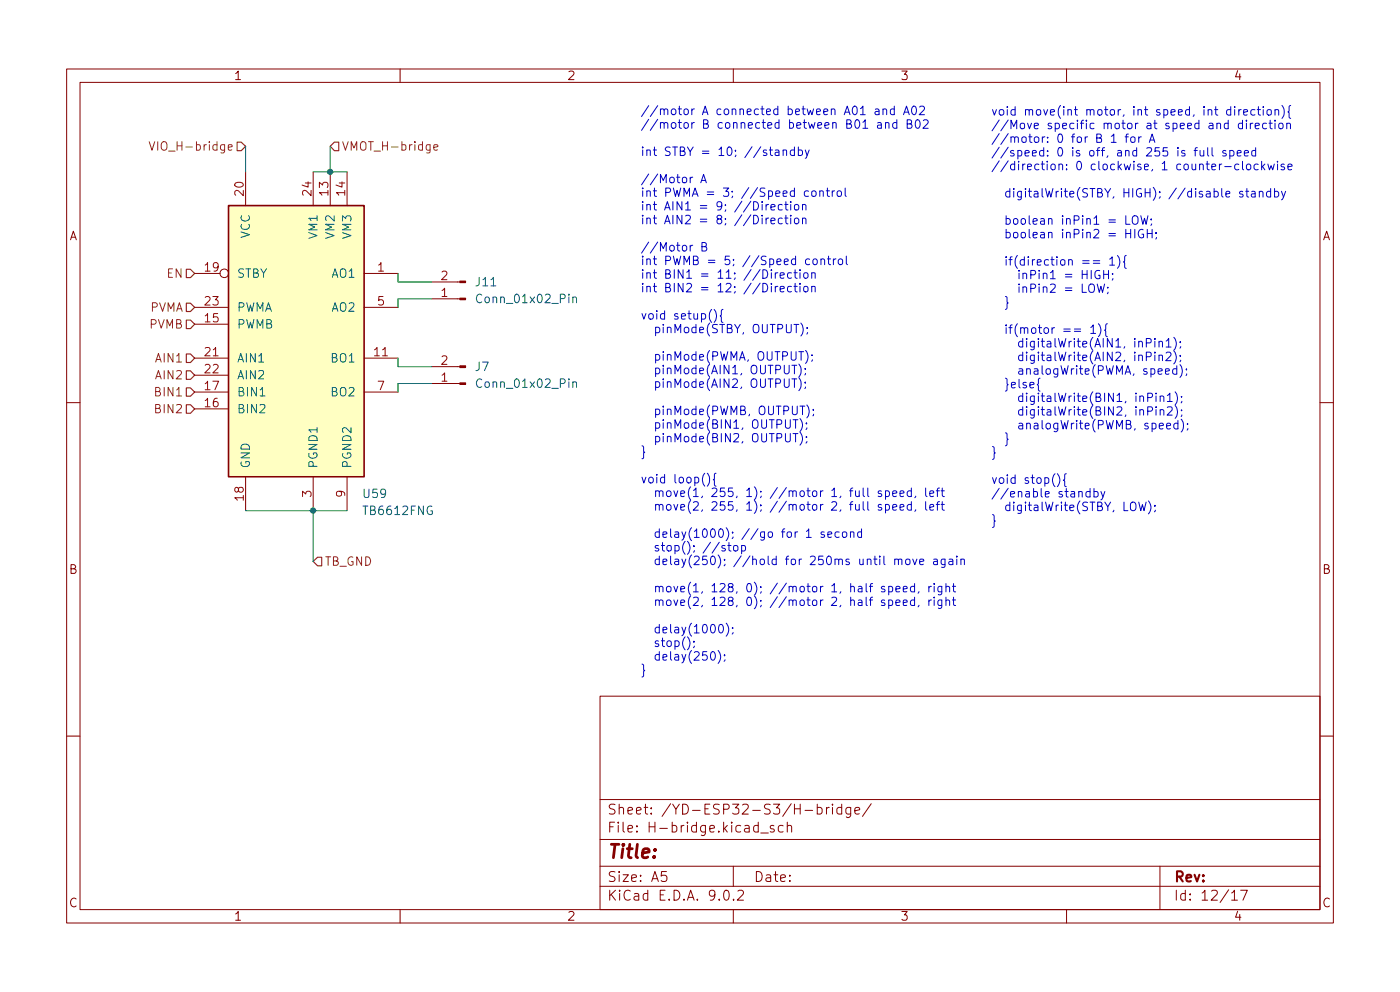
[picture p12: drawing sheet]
(kicad_sch
 (version 20250114)
 (generator "eeschema")
 (generator_version "9.0")
 (paper "A5")
 (lib_symbols
  (symbol "Connector:Conn_01x02_Pin"
   (pin_names
    (offset 1.016) (hide yes)) (exclude_from_sim no) (in_bom yes) (on_board yes)
   (property "Reference" "J" (at 0 2.54 0) (effects (font (size 1.27 1.27))))
   (property "Value" "Conn_01x02_Pin" (at 0 -5.08 0) (effects (font (size 1.27 1.27))))
   (property "Footprint" "" (at 0 0 0) (effects (font (size 1.27 1.27)) (hide yes)))
   (property "Datasheet" "~" (at 0 0 0) (effects (font (size 1.27 1.27)) (hide yes)))
   (property "Description" "Generic connector, single row, 01x02, script generated" (at 0 0 0) (effects (font (size 1.27 1.27)) (hide yes)))
   (property "ki_locked" "" (at 0 0 0) (effects (font (size 1.27 1.27))))
   (symbol "Conn_01x02_Pin_1_1"
    (rectangle (start 0.8636 0.127) (end 0 -0.127) (stroke (width 0.1524) (type default)) (fill (type outline)))
    (rectangle (start 0.8636 -2.413) (end 0 -2.667) (stroke (width 0.1524) (type default)) (fill (type outline)))
    (polyline (pts (xy 1.27 0) (xy 0.8636 0)) (stroke (width 0.1524) (type default)) (fill (type none)))
    (polyline (pts (xy 1.27 -2.54) (xy 0.8636 -2.54)) (stroke (width 0.1524) (type default)) (fill (type none)))
    (pin passive line (at 5.08 0 180) (length 3.81) (name "Pin_1" (effects (font (size 1.27 1.27)))) (number "1" (effects (font (size 1.27 1.27)))))
    (pin passive line (at 5.08 -2.54 180) (length 3.81) (name "Pin_2" (effects (font (size 1.27 1.27)))) (number "2" (effects (font (size 1.27 1.27))))))
   (embedded_fonts no))
  (symbol "Driver_Motor:TB6612FNG"
   (pin_names
    (offset 1.016)) (exclude_from_sim no) (in_bom yes) (on_board yes)
   (property "Reference" "U" (at 11.43 17.78 0) (effects (font (size 1.27 1.27)) (justify left)))
   (property "Value" "TB6612FNG" (at 11.43 15.24 0) (effects (font (size 1.27 1.27)) (justify left)))
   (property "Footprint" "Package_SO:SSOP-24_5.3x8.2mm_P0.65mm" (at 33.02 -22.86 0) (effects (font (size 1.27 1.27)) (hide yes)))
   (property "Datasheet" "https://toshiba.semicon-storage.com/us/product/linear/motordriver/detail.TB6612FNG.html" (at 11.43 15.24 0) (effects (font (size 1.27 1.27)) (hide yes)))
   (property "Description" "Driver IC for Dual DC motor, SSOP-24" (at 0 0 0) (effects (font (size 1.27 1.27)) (hide yes)))
   (symbol "TB6612FNG_0_1"
    (rectangle (start -10.16 20.32) (end 10.16 -20.32) (stroke (width 0.254) (type default)) (fill (type background))))
   (symbol "TB6612FNG_1_1"
    (pin input inverted (at -15.24 10.16 0) (length 5.08) (name "STBY" (effects (font (size 1.27 1.27)))) (number "19" (effects (font (size 1.27 1.27)))))
    (pin input line (at -15.24 5.08 0) (length 5.08) (name "PWMA" (effects (font (size 1.27 1.27)))) (number "23" (effects (font (size 1.27 1.27)))))
    (pin input line (at -15.24 2.54 0) (length 5.08) (name "PWMB" (effects (font (size 1.27 1.27)))) (number "15" (effects (font (size 1.27 1.27)))))
    (pin input line (at -15.24 -2.54 0) (length 5.08) (name "AIN1" (effects (font (size 1.27 1.27)))) (number "21" (effects (font (size 1.27 1.27)))))
    (pin input line (at -15.24 -5.08 0) (length 5.08) (name "AIN2" (effects (font (size 1.27 1.27)))) (number "22" (effects (font (size 1.27 1.27)))))
    (pin input line (at -15.24 -7.62 0) (length 5.08) (name "BIN1" (effects (font (size 1.27 1.27)))) (number "17" (effects (font (size 1.27 1.27)))))
    (pin input line (at -15.24 -10.16 0) (length 5.08) (name "BIN2" (effects (font (size 1.27 1.27)))) (number "16" (effects (font (size 1.27 1.27)))))
    (pin power_in line (at -7.62 25.4 270) (length 5.08) (name "VCC" (effects (font (size 1.27 1.27)))) (number "20" (effects (font (size 1.27 1.27)))))
    (pin power_in line (at -7.62 -25.4 90) (length 5.08) (name "GND" (effects (font (size 1.27 1.27)))) (number "18" (effects (font (size 1.27 1.27)))))
    (pin power_in line (at 2.54 25.4 270) (length 5.08) (name "VM1" (effects (font (size 1.27 1.27)))) (number "24" (effects (font (size 1.27 1.27)))))
    (pin power_in line (at 2.54 -25.4 90) (length 5.08) (name "PGND1" (effects (font (size 1.27 1.27)))) (number "3" (effects (font (size 1.27 1.27)))))
    (pin passive line (at 2.54 -25.4 90) (length 5.08) (hide yes) (name "PGND1" (effects (font (size 1.27 1.27)))) (number "4" (effects (font (size 1.27 1.27)))))
    (pin power_in line (at 5.08 25.4 270) (length 5.08) (name "VM2" (effects (font (size 1.27 1.27)))) (number "13" (effects (font (size 1.27 1.27)))))
    (pin power_in line (at 7.62 25.4 270) (length 5.08) (name "VM3" (effects (font (size 1.27 1.27)))) (number "14" (effects (font (size 1.27 1.27)))))
    (pin passive line (at 7.62 -25.4 90) (length 5.08) (hide yes) (name "PGND2" (effects (font (size 1.27 1.27)))) (number "10" (effects (font (size 1.27 1.27)))))
    (pin power_in line (at 7.62 -25.4 90) (length 5.08) (name "PGND2" (effects (font (size 1.27 1.27)))) (number "9" (effects (font (size 1.27 1.27)))))
    (pin output line (at 15.24 10.16 180) (length 5.08) (name "AO1" (effects (font (size 1.27 1.27)))) (number "1" (effects (font (size 1.27 1.27)))))
    (pin passive line (at 15.24 10.16 180) (length 5.08) (hide yes) (name "AO1" (effects (font (size 1.27 1.27)))) (number "2" (effects (font (size 1.27 1.27)))))
    (pin output line (at 15.24 5.08 180) (length 5.08) (name "AO2" (effects (font (size 1.27 1.27)))) (number "5" (effects (font (size 1.27 1.27)))))
    (pin passive line (at 15.24 5.08 180) (length 5.08) (hide yes) (name "AO2" (effects (font (size 1.27 1.27)))) (number "6" (effects (font (size 1.27 1.27)))))
    (pin output line (at 15.24 -2.54 180) (length 5.08) (name "BO1" (effects (font (size 1.27 1.27)))) (number "11" (effects (font (size 1.27 1.27)))))
    (pin passive line (at 15.24 -2.54 180) (length 5.08) (hide yes) (name "BO1" (effects (font (size 1.27 1.27)))) (number "12" (effects (font (size 1.27 1.27)))))
    (pin output line (at 15.24 -7.62 180) (length 5.08) (name "BO2" (effects (font (size 1.27 1.27)))) (number "7" (effects (font (size 1.27 1.27)))))
    (pin passive line (at 15.24 -7.62 180) (length 5.08) (hide yes) (name "BO2" (effects (font (size 1.27 1.27)))) (number "8" (effects (font (size 1.27 1.27))))))
   (embedded_fonts no)))
 (text "\nvoid move(int motor, int speed, int direction){\n//Move specific motor at speed and direction\n//motor: 0 for B 1 for A\n//speed: 0 is off, and 255 is full speed\n//direction: 0 clockwise, 1 counter-clockwise\n\n  digitalWrite(STBY, HIGH); //disable standby\n\n  boolean inPin1 = LOW;\n  boolean inPin2 = HIGH;\n\n  if(direction == 1){\n    inPin1 = HIGH;\n    inPin2 = LOW;\n  }\n\n  if(motor == 1){\n    digitalWrite(AIN1, inPin1);\n    digitalWrite(AIN2, inPin2);\n    analogWrite(PWMA, speed);\n  }else{\n    digitalWrite(BIN1, inPin1);\n    digitalWrite(BIN2, inPin2);\n    analogWrite(PWMB, speed);\n  }\n}\n\nvoid stop(){\n//enable standby  \n  digitalWrite(STBY, LOW); \n}"
  (exclude_from_sim no)
  (at 148.59 46.228 0)
  (effects (font (size 1.27 1.27)) (justify left)))
 (text "//motor A connected between A01 and A02\n//motor B connected between B01 and B02\n\nint STBY = 10; //standby\n\n//Motor A\nint PWMA = 3; //Speed control \nint AIN1 = 9; //Direction\nint AIN2 = 8; //Direction\n\n//Motor B\nint PWMB = 5; //Speed control\nint BIN1 = 11; //Direction\nint BIN2 = 12; //Direction\n\nvoid setup(){\n  pinMode(STBY, OUTPUT);\n\n  pinMode(PWMA, OUTPUT);\n  pinMode(AIN1, OUTPUT);\n  pinMode(AIN2, OUTPUT);\n\n  pinMode(PWMB, OUTPUT);\n  pinMode(BIN1, OUTPUT);\n  pinMode(BIN2, OUTPUT);\n}\n\nvoid loop(){\n  move(1, 255, 1); //motor 1, full speed, left\n  move(2, 255, 1); //motor 2, full speed, left\n\n  delay(1000); //go for 1 second\n  stop(); //stop\n  delay(250); //hold for 250ms until move again\n\n  move(1, 128, 0); //motor 1, half speed, right\n  move(2, 128, 0); //motor 2, half speed, right\n\n  delay(1000);\n  stop();\n  delay(250);\n}\n\n"
  (exclude_from_sim no)
  (at 96.012 59.436 0)
  (effects (font (size 1.27 1.27)) (justify left)))
 (junction
  (at 49.53 25.4)
  (diameter 0)
  (color 0 0 0 0))
 (junction
  (at 46.99 76.2)
  (diameter 0)
  (color 0 0 0 0))
 (wire
  (pts (xy 49.53 25.4) (xy 52.07 25.4))
  (stroke (width 0) (type default)))
 (wire
  (pts (xy 49.53 21.59) (xy 49.53 25.4))
  (stroke (width 0) (type default)))
 (wire
  (pts (xy 46.99 25.4) (xy 49.53 25.4))
  (stroke (width 0) (type default)))
 (wire
  (pts (xy 59.69 54.61) (xy 64.77 54.61))
  (stroke (width 0) (type default)))
 (wire
  (pts (xy 59.69 53.34) (xy 59.69 54.61))
  (stroke (width 0) (type default)))
 (wire
  (pts (xy 59.69 40.64) (xy 59.69 41.91))
  (stroke (width 0) (type default)))
 (wire
  (pts (xy 59.69 58.42) (xy 59.69 57.15))
  (stroke (width 0) (type default)))
 (wire
  (pts (xy 59.69 44.45) (xy 59.69 45.72))
  (stroke (width 0) (type default)))
 (wire
  (pts (xy 59.69 57.15) (xy 64.77 57.15))
  (stroke (width 0) (type default)))
 (wire
  (pts (xy 64.77 44.45) (xy 59.69 44.45))
  (stroke (width 0) (type default)))
 (wire
  (pts (xy 36.83 21.59) (xy 36.83 25.4))
  (stroke (width 0) (type default)))
 (wire
  (pts (xy 46.99 76.2) (xy 52.07 76.2))
  (stroke (width 0) (type default)))
 (wire
  (pts (xy 46.99 76.2) (xy 46.99 83.82))
  (stroke (width 0) (type default)))
 (wire
  (pts (xy 36.83 76.2) (xy 46.99 76.2))
  (stroke (width 0) (type default)))
 (wire
  (pts (xy 59.69 41.91) (xy 64.77 41.91))
  (stroke (width 0) (type default)))
 (hierarchical_label "AIN2"
  (shape input)
  (at 29.21 55.88 180)
  (effects (font (size 1.27 1.27)) (justify right)))
 (hierarchical_label "BIN1"
  (shape input)
  (at 29.21 58.42 180)
  (effects (font (size 1.27 1.27)) (justify right)))
 (hierarchical_label "PVMA"
  (shape input)
  (at 29.21 45.72 180)
  (effects (font (size 1.27 1.27)) (justify right)))
 (hierarchical_label "TB_GND"
  (shape input)
  (at 46.99 83.82 0)
  (effects (font (size 1.27 1.27)) (justify left)))
 (hierarchical_label "PVMB"
  (shape input)
  (at 29.21 48.26 180)
  (effects (font (size 1.27 1.27)) (justify right)))
 (hierarchical_label "VIO_H-bridge"
  (shape input)
  (at 36.83 21.59 180)
  (effects (font (size 1.27 1.27)) (justify right)))
 (hierarchical_label "BIN2"
  (shape input)
  (at 29.21 60.96 180)
  (effects (font (size 1.27 1.27)) (justify right)))
 (hierarchical_label "EN"
  (shape input)
  (at 29.21 40.64 180)
  (effects (font (size 1.27 1.27)) (justify right)))
 (hierarchical_label "VMOT_H-bridge"
  (shape input)
  (at 49.53 21.59 0)
  (effects (font (size 1.27 1.27)) (justify left)))
 (hierarchical_label "AIN1"
  (shape input)
  (at 29.21 53.34 180)
  (effects (font (size 1.27 1.27)) (justify right)))
 (symbol
  (lib_id "Connector:Conn_01x02_Pin")
  (at 69.85 44.45 180)
  (unit 1)
  (exclude_from_sim no)
  (in_bom yes)
  (on_board yes)
  (dnp no)
  (fields_autoplaced yes)
  (property "Reference" "J11" (at 71.12 41.9099 0) (effects (font (size 1.27 1.27)) (justify right)))
  (property "Value" "Conn_01x02_Pin" (at 71.12 44.4499 0) (effects (font (size 1.27 1.27)) (justify right)))
  (property "Footprint" "Connector_JST:JST_PH_B2B-PH-K_1x02_P2.00mm_Vertical" (at 69.85 44.45 0) (effects (font (size 1.27 1.27)) (hide yes)))
  (property "Datasheet" "~" (at 69.85 44.45 0) (effects (font (size 1.27 1.27)) (hide yes)))
  (property "Description" "Generic connector, single row, 01x02, script generated" (at 69.85 44.45 0) (effects (font (size 1.27 1.27)) (hide yes)))
  (pin "2")
  (pin "1"))
 (symbol
  (lib_id "Connector:Conn_01x02_Pin")
  (at 69.85 57.15 180)
  (unit 1)
  (exclude_from_sim no)
  (in_bom yes)
  (on_board yes)
  (dnp no)
  (fields_autoplaced yes)
  (property "Reference" "J7" (at 71.12 54.6099 0) (effects (font (size 1.27 1.27)) (justify right)))
  (property "Value" "Conn_01x02_Pin" (at 71.12 57.1499 0) (effects (font (size 1.27 1.27)) (justify right)))
  (property "Footprint" "Connector_JST:JST_PH_B2B-PH-K_1x02_P2.00mm_Vertical" (at 69.85 57.15 0) (effects (font (size 1.27 1.27)) (hide yes)))
  (property "Datasheet" "~" (at 69.85 57.15 0) (effects (font (size 1.27 1.27)) (hide yes)))
  (property "Description" "Generic connector, single row, 01x02, script generated" (at 69.85 57.15 0) (effects (font (size 1.27 1.27)) (hide yes)))
  (pin "2")
  (pin "1"))
 (symbol
  (lib_id "Driver_Motor:TB6612FNG")
  (at 44.45 50.8 0)
  (unit 1)
  (exclude_from_sim no)
  (in_bom yes)
  (on_board yes)
  (dnp no)
  (fields_autoplaced yes)
  (property "Reference" "U59" (at 54.2133 73.66 0) (effects (font (size 1.27 1.27)) (justify left)))
  (property "Value" "TB6612FNG" (at 54.2133 76.2 0) (effects (font (size 1.27 1.27)) (justify left)))
  (property "Footprint" "Package_SO:SSOP-24_5.3x8.2mm_P0.65mm" (at 77.47 73.66 0) (effects (font (size 1.27 1.27)) (hide yes)))
  (property "Datasheet" "https://toshiba.semicon-storage.com/us/product/linear/motordriver/detail.TB6612FNG.html" (at 55.88 35.56 0) (effects (font (size 1.27 1.27)) (hide yes)))
  (property "Description" "Driver IC for Dual DC motor, SSOP-24" (at 44.45 50.8 0) (effects (font (size 1.27 1.27)) (hide yes)))
  (pin "10")
  (pin "15")
  (pin "18")
  (pin "17")
  (pin "4")
  (pin "20")
  (pin "13")
  (pin "11")
  (pin "6")
  (pin "3")
  (pin "23")
  (pin "19")
  (pin "22")
  (pin "16")
  (pin "24")
  (pin "14")
  (pin "21")
  (pin "9")
  (pin "1")
  (pin "2")
  (pin "5")
  (pin "12")
  (pin "7")
  (pin "8")))
